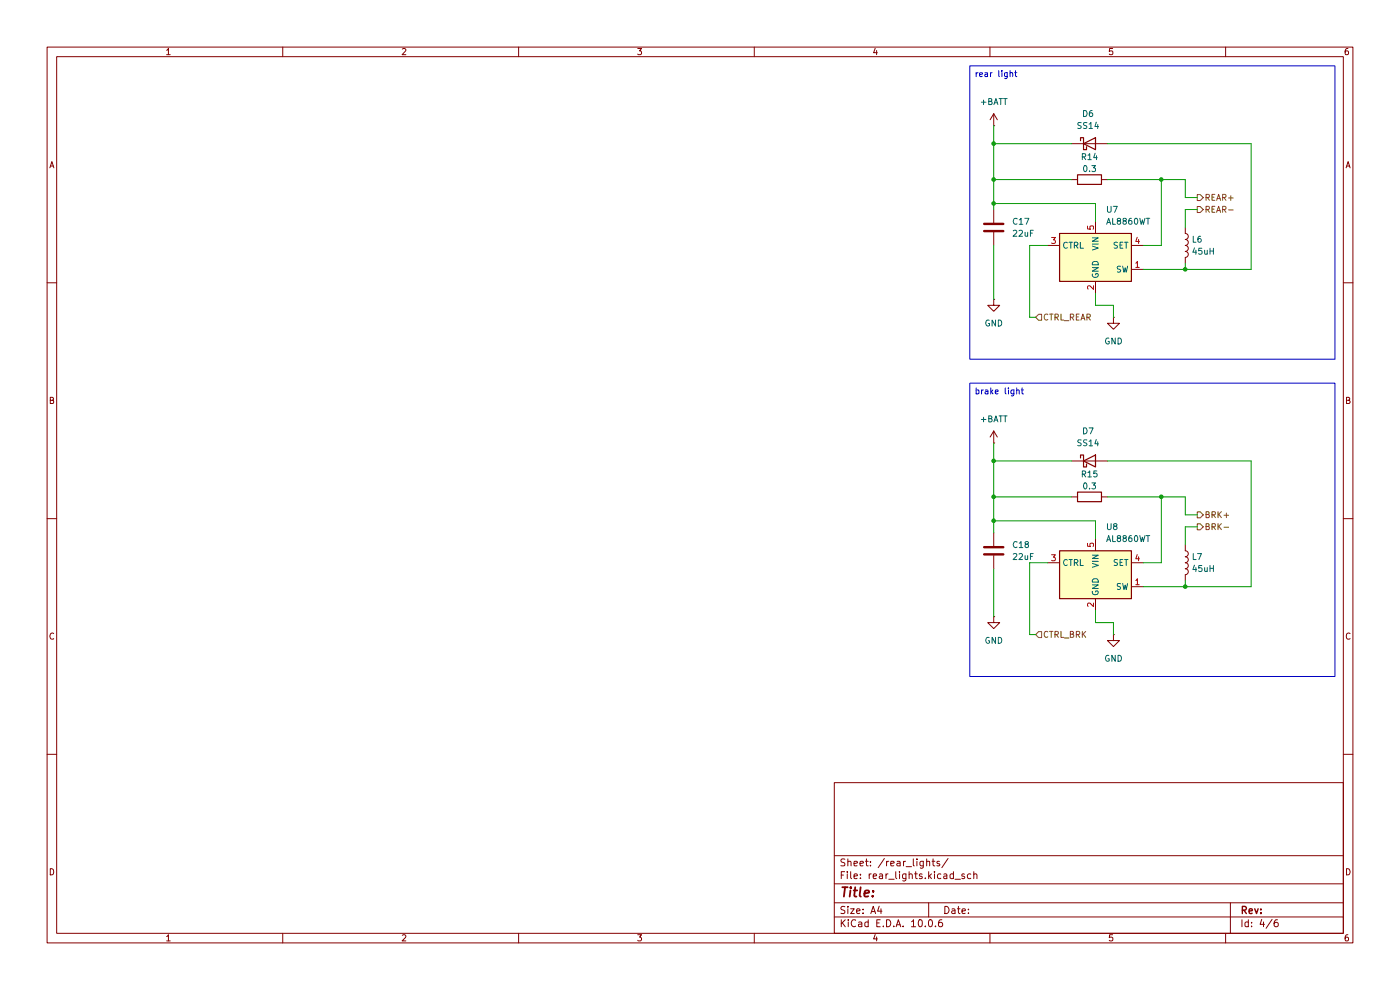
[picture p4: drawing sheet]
(kicad_sch
 (version 20260306)
 (generator "eeschema")
 (generator_version "10.0")
 (paper "A4")
 (lib_symbols
  (symbol "Device:C"
   (pin_numbers (hide yes))
   (pin_names
    (offset 0.254)) (exclude_from_sim no) (in_bom yes) (on_board yes)
   (in_pos_files yes)
   (duplicate_pin_numbers_are_jumpers no)
   (property "Reference" "C" (at 0.635 2.54 0) (show_name no) (do_not_autoplace no) (effects (font (size 1.27 1.27)) (justify left)))
   (property "Value" "C" (at 0.635 -2.54 0) (show_name no) (do_not_autoplace no) (effects (font (size 1.27 1.27)) (justify left)))
   (property "Footprint" "" (at 0.9652 -3.81 0) (show_name no) (do_not_autoplace no) (hide yes) (effects (font (size 1.27 1.27))))
   (property "Datasheet" "" (at 0 0 0) (show_name no) (do_not_autoplace no) (hide yes) (effects (font (size 1.27 1.27))))
   (property "Description" "Unpolarized capacitor" (at 0 0 0) (show_name no) (do_not_autoplace no) (hide yes) (effects (font (size 1.27 1.27))))
   (symbol "C_0_1"
    (polyline (pts (xy -2.032 0.762) (xy 2.032 0.762)) (stroke (width 0.508) (type default)) (fill (type none)))
    (polyline (pts (xy -2.032 -0.762) (xy 2.032 -0.762)) (stroke (width 0.508) (type default)) (fill (type none))))
   (symbol "C_1_1"
    (pin passive line (at 0 3.81 270) (length 2.794) (name "" (effects (font (size 1.27 1.27)))) (number "1" (effects (font (size 1.27 1.27)))))
    (pin passive line (at 0 -3.81 90) (length 2.794) (name "" (effects (font (size 1.27 1.27)))) (number "2" (effects (font (size 1.27 1.27))))))
   (embedded_fonts no))
  (symbol "Device:L"
   (pin_numbers (hide yes))
   (pin_names
    (offset 1.016) (hide yes)) (exclude_from_sim no) (in_bom yes) (on_board yes)
   (in_pos_files yes)
   (duplicate_pin_numbers_are_jumpers no)
   (property "Reference" "L" (at -1.27 0 90) (show_name no) (do_not_autoplace no) (effects (font (size 1.27 1.27))))
   (property "Value" "L" (at 1.905 0 90) (show_name no) (do_not_autoplace no) (effects (font (size 1.27 1.27))))
   (property "Footprint" "" (at 0 0 0) (show_name no) (do_not_autoplace no) (hide yes) (effects (font (size 1.27 1.27))))
   (property "Datasheet" "" (at 0 0 0) (show_name no) (do_not_autoplace no) (hide yes) (effects (font (size 1.27 1.27))))
   (property "Description" "Inductor" (at 0 0 0) (show_name no) (do_not_autoplace no) (hide yes) (effects (font (size 1.27 1.27))))
   (symbol "L_0_1"
    (arc (start 0 2.54) (mid 0.6323 1.905) (end 0 1.27) (stroke (width 0) (type default)) (fill (type none)))
    (arc (start 0 1.27) (mid 0.6323 0.635) (end 0 0) (stroke (width 0) (type default)) (fill (type none)))
    (arc (start 0 0) (mid 0.6323 -0.635) (end 0 -1.27) (stroke (width 0) (type default)) (fill (type none)))
    (arc (start 0 -1.27) (mid 0.6323 -1.905) (end 0 -2.54) (stroke (width 0) (type default)) (fill (type none))))
   (symbol "L_1_1"
    (pin passive line (at 0 3.81 270) (length 1.27) (name "1" (effects (font (size 1.27 1.27)))) (number "1" (effects (font (size 1.27 1.27)))))
    (pin passive line (at 0 -3.81 90) (length 1.27) (name "2" (effects (font (size 1.27 1.27)))) (number "2" (effects (font (size 1.27 1.27))))))
   (embedded_fonts no))
  (symbol "Device:R"
   (pin_numbers (hide yes))
   (pin_names
    (offset 0)) (exclude_from_sim no) (in_bom yes) (on_board yes)
   (in_pos_files yes)
   (duplicate_pin_numbers_are_jumpers no)
   (property "Reference" "R" (at 2.032 0 90) (show_name no) (do_not_autoplace no) (effects (font (size 1.27 1.27))))
   (property "Value" "R" (at 0 0 90) (show_name no) (do_not_autoplace no) (effects (font (size 1.27 1.27))))
   (property "Footprint" "" (at -1.778 0 90) (show_name no) (do_not_autoplace no) (hide yes) (effects (font (size 1.27 1.27))))
   (property "Datasheet" "" (at 0 0 0) (show_name no) (do_not_autoplace no) (hide yes) (effects (font (size 1.27 1.27))))
   (property "Description" "Resistor" (at 0 0 0) (show_name no) (do_not_autoplace no) (hide yes) (effects (font (size 1.27 1.27))))
   (symbol "R_0_1"
    (rectangle (start -1.016 -2.54) (end 1.016 2.54) (stroke (width 0.254) (type default)) (fill (type none))))
   (symbol "R_1_1"
    (pin passive line (at 0 3.81 270) (length 1.27) (name "" (effects (font (size 1.27 1.27)))) (number "1" (effects (font (size 1.27 1.27)))))
    (pin passive line (at 0 -3.81 90) (length 1.27) (name "" (effects (font (size 1.27 1.27)))) (number "2" (effects (font (size 1.27 1.27))))))
   (embedded_fonts no))
  (symbol "Diode:SS14"
   (pin_numbers (hide yes))
   (pin_names
    (offset 1.016) (hide yes)) (exclude_from_sim no) (in_bom yes) (on_board yes)
   (in_pos_files yes)
   (duplicate_pin_numbers_are_jumpers no)
   (property "Reference" "D" (at 0 2.54 0) (show_name no) (do_not_autoplace no) (effects (font (size 1.27 1.27))))
   (property "Value" "SS14" (at 0 -2.54 0) (show_name no) (do_not_autoplace no) (effects (font (size 1.27 1.27))))
   (property "Footprint" "Diode_SMD:D_SMA" (at 0 -4.445 0) (show_name no) (do_not_autoplace no) (hide yes) (effects (font (size 1.27 1.27))))
   (property "Datasheet" "https://www.vishay.com/docs/88746/ss12.pdf" (at 0 0 0) (show_name no) (do_not_autoplace no) (hide yes) (effects (font (size 1.27 1.27))))
   (property "Description" "40V 1A Schottky Diode, SMA" (at 0 0 0) (show_name no) (do_not_autoplace no) (hide yes) (effects (font (size 1.27 1.27))))
   (symbol "SS14_0_1"
    (polyline (pts (xy -1.905 0.635) (xy -1.905 1.27) (xy -1.27 1.27) (xy -1.27 -1.27) (xy -0.635 -1.27) (xy -0.635 -0.635)) (stroke (width 0.254) (type default)) (fill (type none)))
    (polyline (pts (xy 1.27 1.27) (xy 1.27 -1.27) (xy -1.27 0) (xy 1.27 1.27)) (stroke (width 0.254) (type default)) (fill (type none)))
    (polyline (pts (xy 1.27 0) (xy -1.27 0)) (stroke (width 0) (type default)) (fill (type none))))
   (symbol "SS14_1_1"
    (pin passive line (at -3.81 0 0) (length 2.54) (name "K" (effects (font (size 1.27 1.27)))) (number "1" (effects (font (size 1.27 1.27)))))
    (pin passive line (at 3.81 0 180) (length 2.54) (name "A" (effects (font (size 1.27 1.27)))) (number "2" (effects (font (size 1.27 1.27))))))
   (embedded_fonts no))
  (symbol "Driver_LED:AL8860WT" (exclude_from_sim no) (in_bom yes) (on_board yes)
   (in_pos_files yes)
   (duplicate_pin_numbers_are_jumpers no)
   (property "Reference" "U" (at -6.35 6.35 0) (show_name no) (do_not_autoplace no) (effects (font (size 1.27 1.27))))
   (property "Value" "AL8860WT" (at 7.62 6.35 0) (show_name no) (do_not_autoplace no) (effects (font (size 1.27 1.27))))
   (property "Footprint" "Package_TO_SOT_SMD:TSOT-23-5" (at 0 8.89 0) (show_name no) (do_not_autoplace no) (hide yes) (effects (font (size 1.27 1.27))))
   (property "Datasheet" "https://www.diodes.com/assets/Datasheets/AL8860.pdf" (at 0 0 0) (show_name no) (do_not_autoplace no) (hide yes) (effects (font (size 1.27 1.27))))
   (property "Description" "40V 1.5A Constant Current Buck LED Driver IC, TSOT-23-5" (at 0 0 0) (show_name no) (do_not_autoplace no) (hide yes) (effects (font (size 1.27 1.27))))
   (symbol "AL8860WT_0_1"
    (rectangle (start -7.62 5.08) (end 7.62 -5.08) (stroke (width 0.254) (type solid)) (fill (type background))))
   (symbol "AL8860WT_1_1"
    (pin open_collector line (at 10.16 -2.54 180) (length 2.54) (name "SW" (effects (font (size 1.27 1.27)))) (number "1" (effects (font (size 1.27 1.27)))))
    (pin power_in line (at 0 -7.62 90) (length 2.54) (name "GND" (effects (font (size 1.27 1.27)))) (number "2" (effects (font (size 1.27 1.27)))))
    (pin input line (at -10.16 2.54 0) (length 2.54) (name "CTRL" (effects (font (size 1.27 1.27)))) (number "3" (effects (font (size 1.27 1.27)))))
    (pin input line (at 10.16 2.54 180) (length 2.54) (name "SET" (effects (font (size 1.27 1.27)))) (number "4" (effects (font (size 1.27 1.27)))))
    (pin power_in line (at 0 7.62 270) (length 2.54) (name "VIN" (effects (font (size 1.27 1.27)))) (number "5" (effects (font (size 1.27 1.27))))))
   (embedded_fonts no))
  (symbol "power:+BATT"
   (power global)
   (pin_numbers (hide yes))
   (pin_names
    (offset 0) (hide yes)) (exclude_from_sim no) (in_bom yes) (on_board yes)
   (in_pos_files yes)
   (duplicate_pin_numbers_are_jumpers no)
   (property "Reference" "#PWR" (at 0 -3.81 0) (show_name no) (do_not_autoplace no) (hide yes) (effects (font (size 1.27 1.27))))
   (property "Value" "+BATT" (at 0 3.556 0) (show_name no) (do_not_autoplace no) (effects (font (size 1.27 1.27))))
   (property "Footprint" "" (at 0 0 0) (show_name no) (do_not_autoplace no) (hide yes) (effects (font (size 1.27 1.27))))
   (property "Datasheet" "" (at 0 0 0) (show_name no) (do_not_autoplace no) (hide yes) (effects (font (size 1.27 1.27))))
   (property "Description" "Power symbol creates a global label with name \"+BATT\"" (at 0 0 0) (show_name no) (do_not_autoplace no) (hide yes) (effects (font (size 1.27 1.27))))
   (symbol "+BATT_0_1"
    (polyline (pts (xy -0.762 1.27) (xy 0 2.54)) (stroke (width 0) (type default)) (fill (type none)))
    (polyline (pts (xy 0 2.54) (xy 0.762 1.27)) (stroke (width 0) (type default)) (fill (type none)))
    (polyline (pts (xy 0 0) (xy 0 2.54)) (stroke (width 0) (type default)) (fill (type none))))
   (symbol "+BATT_1_1"
    (pin power_in line (at 0 0 90) (length 0) (name "" (effects (font (size 1.27 1.27)))) (number "1" (effects (font (size 1.27 1.27))))))
   (embedded_fonts no))
  (symbol "power:GND"
   (power global)
   (pin_numbers (hide yes))
   (pin_names
    (offset 0) (hide yes)) (exclude_from_sim no) (in_bom yes) (on_board yes)
   (in_pos_files yes)
   (duplicate_pin_numbers_are_jumpers no)
   (property "Reference" "#PWR" (at 0 -6.35 0) (show_name no) (do_not_autoplace no) (hide yes) (effects (font (size 1.27 1.27))))
   (property "Value" "GND" (at 0 -3.81 0) (show_name no) (do_not_autoplace no) (effects (font (size 1.27 1.27))))
   (property "Footprint" "" (at 0 0 0) (show_name no) (do_not_autoplace no) (hide yes) (effects (font (size 1.27 1.27))))
   (property "Datasheet" "" (at 0 0 0) (show_name no) (do_not_autoplace no) (hide yes) (effects (font (size 1.27 1.27))))
   (property "Description" "Power symbol creates a global label with name \"GND\" , ground" (at 0 0 0) (show_name no) (do_not_autoplace no) (hide yes) (effects (font (size 1.27 1.27))))
   (symbol "GND_0_1"
    (polyline (pts (xy 0 0) (xy 0 -1.27) (xy 1.27 -1.27) (xy 0 -2.54) (xy -1.27 -1.27) (xy 0 -1.27)) (stroke (width 0) (type default)) (fill (type none))))
   (symbol "GND_1_1"
    (pin power_in line (at 0 0 270) (length 0) (name "" (effects (font (size 1.27 1.27)))) (number "1" (effects (font (size 1.27 1.27))))))
   (embedded_fonts no)))
 (text_box "rear light"
  (exclude_from_sim no)
  (at 205.74 13.97 0)
  (size 77.47 62.23)
  (margins 0.9525 0.9525 0.9525 0.9525)
  (stroke (width 0) (type solid))
  (fill (type none))
  (effects (font (size 1.27 1.27)) (justify left top)))
 (text_box "brake light"
  (exclude_from_sim no)
  (at 205.74 81.28 0)
  (size 77.47 62.23)
  (margins 0.9525 0.9525 0.9525 0.9525)
  (stroke (width 0) (type solid))
  (fill (type none))
  (effects (font (size 1.27 1.27)) (justify left top)))
 (junction
  (at 210.82 30.48)
  (diameter 0)
  (color 0 0 0 0))
 (junction
  (at 210.82 105.41)
  (diameter 0)
  (color 0 0 0 0))
 (junction
  (at 246.38 105.41)
  (diameter 0)
  (color 0 0 0 0))
 (junction
  (at 210.82 97.79)
  (diameter 0)
  (color 0 0 0 0))
 (junction
  (at 210.82 110.49)
  (diameter 0)
  (color 0 0 0 0))
 (junction
  (at 251.46 124.46)
  (diameter 0)
  (color 0 0 0 0))
 (junction
  (at 210.82 38.1)
  (diameter 0)
  (color 0 0 0 0))
 (junction
  (at 246.38 38.1)
  (diameter 0)
  (color 0 0 0 0))
 (junction
  (at 210.82 43.18)
  (diameter 0)
  (color 0 0 0 0))
 (junction
  (at 251.46 57.15)
  (diameter 0)
  (color 0 0 0 0))
 (wire
  (pts (xy 251.46 38.1) (xy 246.38 38.1))
  (stroke (width 0) (type default)))
 (wire
  (pts (xy 234.95 97.79) (xy 265.43 97.79))
  (stroke (width 0) (type default)))
 (wire
  (pts (xy 210.82 52.07) (xy 210.82 63.5))
  (stroke (width 0) (type default)))
 (wire
  (pts (xy 251.46 109.22) (xy 251.46 105.41))
  (stroke (width 0) (type default)))
 (wire
  (pts (xy 242.57 57.15) (xy 251.46 57.15))
  (stroke (width 0) (type default)))
 (wire
  (pts (xy 251.46 115.57) (xy 251.46 111.76))
  (stroke (width 0) (type default)))
 (wire
  (pts (xy 210.82 110.49) (xy 232.41 110.49))
  (stroke (width 0) (type default)))
 (wire
  (pts (xy 232.41 62.23) (xy 232.41 64.77))
  (stroke (width 0) (type default)))
 (wire
  (pts (xy 210.82 43.18) (xy 232.41 43.18))
  (stroke (width 0) (type default)))
 (wire
  (pts (xy 210.82 105.41) (xy 227.33 105.41))
  (stroke (width 0) (type default)))
 (wire
  (pts (xy 210.82 26.67) (xy 210.82 30.48))
  (stroke (width 0) (type default)))
 (wire
  (pts (xy 222.25 119.38) (xy 218.44 119.38))
  (stroke (width 0) (type default)))
 (wire
  (pts (xy 251.46 41.91) (xy 251.46 38.1))
  (stroke (width 0) (type default)))
 (wire
  (pts (xy 232.41 43.18) (xy 232.41 46.99))
  (stroke (width 0) (type default)))
 (wire
  (pts (xy 210.82 30.48) (xy 227.33 30.48))
  (stroke (width 0) (type default)))
 (wire
  (pts (xy 265.43 30.48) (xy 265.43 57.15))
  (stroke (width 0) (type default)))
 (wire
  (pts (xy 210.82 44.45) (xy 210.82 43.18))
  (stroke (width 0) (type default)))
 (wire
  (pts (xy 251.46 57.15) (xy 251.46 55.88))
  (stroke (width 0) (type default)))
 (wire
  (pts (xy 251.46 105.41) (xy 246.38 105.41))
  (stroke (width 0) (type default)))
 (wire
  (pts (xy 251.46 124.46) (xy 251.46 123.19))
  (stroke (width 0) (type default)))
 (wire
  (pts (xy 219.71 67.31) (xy 218.44 67.31))
  (stroke (width 0) (type default)))
 (wire
  (pts (xy 246.38 52.07) (xy 246.38 38.1))
  (stroke (width 0) (type default)))
 (wire
  (pts (xy 236.22 132.08) (xy 236.22 134.62))
  (stroke (width 0) (type default)))
 (wire
  (pts (xy 232.41 110.49) (xy 232.41 114.3))
  (stroke (width 0) (type default)))
 (wire
  (pts (xy 242.57 119.38) (xy 246.38 119.38))
  (stroke (width 0) (type default)))
 (wire
  (pts (xy 246.38 105.41) (xy 234.95 105.41))
  (stroke (width 0) (type default)))
 (wire
  (pts (xy 218.44 119.38) (xy 218.44 134.62))
  (stroke (width 0) (type default)))
 (wire
  (pts (xy 232.41 64.77) (xy 236.22 64.77))
  (stroke (width 0) (type default)))
 (wire
  (pts (xy 210.82 105.41) (xy 210.82 110.49))
  (stroke (width 0) (type default)))
 (wire
  (pts (xy 222.25 52.07) (xy 218.44 52.07))
  (stroke (width 0) (type default)))
 (wire
  (pts (xy 210.82 97.79) (xy 227.33 97.79))
  (stroke (width 0) (type default)))
 (wire
  (pts (xy 242.57 124.46) (xy 251.46 124.46))
  (stroke (width 0) (type default)))
 (wire
  (pts (xy 236.22 64.77) (xy 236.22 67.31))
  (stroke (width 0) (type default)))
 (wire
  (pts (xy 251.46 109.22) (xy 254 109.22))
  (stroke (width 0) (type default)))
 (wire
  (pts (xy 210.82 113.03) (xy 210.82 110.49))
  (stroke (width 0) (type default)))
 (wire
  (pts (xy 210.82 120.65) (xy 210.82 130.81))
  (stroke (width 0) (type default)))
 (wire
  (pts (xy 246.38 119.38) (xy 246.38 105.41))
  (stroke (width 0) (type default)))
 (wire
  (pts (xy 219.71 134.62) (xy 218.44 134.62))
  (stroke (width 0) (type default)))
 (wire
  (pts (xy 210.82 38.1) (xy 210.82 43.18))
  (stroke (width 0) (type default)))
 (wire
  (pts (xy 242.57 52.07) (xy 246.38 52.07))
  (stroke (width 0) (type default)))
 (wire
  (pts (xy 251.46 41.91) (xy 254 41.91))
  (stroke (width 0) (type default)))
 (wire
  (pts (xy 210.82 93.98) (xy 210.82 97.79))
  (stroke (width 0) (type default)))
 (wire
  (pts (xy 265.43 57.15) (xy 251.46 57.15))
  (stroke (width 0) (type default)))
 (wire
  (pts (xy 210.82 97.79) (xy 210.82 105.41))
  (stroke (width 0) (type default)))
 (wire
  (pts (xy 251.46 111.76) (xy 254 111.76))
  (stroke (width 0) (type default)))
 (wire
  (pts (xy 210.82 30.48) (xy 210.82 38.1))
  (stroke (width 0) (type default)))
 (wire
  (pts (xy 251.46 44.45) (xy 254 44.45))
  (stroke (width 0) (type default)))
 (wire
  (pts (xy 265.43 97.79) (xy 265.43 124.46))
  (stroke (width 0) (type default)))
 (wire
  (pts (xy 232.41 129.54) (xy 232.41 132.08))
  (stroke (width 0) (type default)))
 (wire
  (pts (xy 246.38 38.1) (xy 234.95 38.1))
  (stroke (width 0) (type default)))
 (wire
  (pts (xy 210.82 38.1) (xy 227.33 38.1))
  (stroke (width 0) (type default)))
 (wire
  (pts (xy 265.43 124.46) (xy 251.46 124.46))
  (stroke (width 0) (type default)))
 (wire
  (pts (xy 232.41 132.08) (xy 236.22 132.08))
  (stroke (width 0) (type default)))
 (wire
  (pts (xy 218.44 52.07) (xy 218.44 67.31))
  (stroke (width 0) (type default)))
 (wire
  (pts (xy 251.46 44.45) (xy 251.46 48.26))
  (stroke (width 0) (type default)))
 (wire
  (pts (xy 234.95 30.48) (xy 265.43 30.48))
  (stroke (width 0) (type default)))
 (hierarchical_label "REAR+"
  (shape output)
  (at 254 41.91 0)
  (effects (font (size 1.27 1.27)) (justify left)))
 (hierarchical_label "BRK+"
  (shape output)
  (at 254 109.22 0)
  (effects (font (size 1.27 1.27)) (justify left)))
 (hierarchical_label "CTRL_BRK"
  (shape input)
  (at 219.71 134.62 0)
  (effects (font (size 1.27 1.27)) (justify left)))
 (hierarchical_label "CTRL_REAR"
  (shape input)
  (at 219.71 67.31 0)
  (effects (font (size 1.27 1.27)) (justify left)))
 (hierarchical_label "BRK-"
  (shape output)
  (at 254 111.76 0)
  (effects (font (size 1.27 1.27)) (justify left)))
 (hierarchical_label "REAR-"
  (shape output)
  (at 254 44.45 0)
  (effects (font (size 1.27 1.27)) (justify left)))
 (symbol
  (lib_id "Device:R")
  (at 231.14 105.41 90)
  (unit 1)
  (body_style 1)
  (exclude_from_sim no)
  (in_bom no)
  (on_board yes)
  (in_pos_files yes)
  (dnp no)
  (property "Reference" "R15" (at 231.14 100.584 90) (show_name no) (do_not_autoplace no) (effects (font (size 1.27 1.27))))
  (property "Value" "0.3" (at 231.14 103.124 90) (show_name no) (do_not_autoplace no) (effects (font (size 1.27 1.27))))
  (property "Footprint" "Resistor_SMD:R_0603_1608Metric" (at 231.14 107.188 90) (hide yes) (show_name no) (do_not_autoplace no) (effects (font (size 1.27 1.27))))
  (property "Datasheet" "" (at 231.14 105.41 0) (hide yes) (show_name no) (do_not_autoplace no) (effects (font (size 1.27 1.27))))
  (property "Description" "Resistor" (at 231.14 105.41 0) (hide yes) (show_name no) (do_not_autoplace no) (effects (font (size 1.27 1.27))))
  (pin "2")
  (pin "1"))
 (symbol
  (lib_id "Device:R")
  (at 231.14 38.1 90)
  (unit 1)
  (body_style 1)
  (exclude_from_sim no)
  (in_bom no)
  (on_board yes)
  (in_pos_files yes)
  (dnp no)
  (property "Reference" "R14" (at 231.14 33.274 90) (show_name no) (do_not_autoplace no) (effects (font (size 1.27 1.27))))
  (property "Value" "0.3" (at 231.14 35.814 90) (show_name no) (do_not_autoplace no) (effects (font (size 1.27 1.27))))
  (property "Footprint" "Resistor_SMD:R_0603_1608Metric" (at 231.14 39.878 90) (hide yes) (show_name no) (do_not_autoplace no) (effects (font (size 1.27 1.27))))
  (property "Datasheet" "" (at 231.14 38.1 0) (hide yes) (show_name no) (do_not_autoplace no) (effects (font (size 1.27 1.27))))
  (property "Description" "Resistor" (at 231.14 38.1 0) (hide yes) (show_name no) (do_not_autoplace no) (effects (font (size 1.27 1.27))))
  (pin "2")
  (pin "1"))
 (symbol
  (lib_id "power:GND")
  (at 236.22 134.62 0)
  (unit 1)
  (body_style 1)
  (exclude_from_sim no)
  (in_bom yes)
  (on_board yes)
  (in_pos_files yes)
  (dnp no)
  (fields_autoplaced yes)
  (property "Reference" "#PWR039" (at 236.22 140.97 0) (hide yes) (show_name no) (do_not_autoplace no) (effects (font (size 1.27 1.27))))
  (property "Value" "GND" (at 236.22 139.7 0) (show_name no) (do_not_autoplace no) (effects (font (size 1.27 1.27))))
  (property "Footprint" "" (at 236.22 134.62 0) (hide yes) (show_name no) (do_not_autoplace no) (effects (font (size 1.27 1.27))))
  (property "Datasheet" "" (at 236.22 134.62 0) (hide yes) (show_name no) (do_not_autoplace no) (effects (font (size 1.27 1.27))))
  (property "Description" "Power symbol creates a global label with name \"GND\" , ground" (at 236.22 134.62 0) (hide yes) (show_name no) (do_not_autoplace no) (effects (font (size 1.27 1.27))))
  (pin "1"))
 (symbol
  (lib_id "Device:L")
  (at 251.46 119.38 0)
  (unit 1)
  (body_style 1)
  (exclude_from_sim no)
  (in_bom yes)
  (on_board yes)
  (in_pos_files yes)
  (dnp no)
  (fields_autoplaced yes)
  (property "Reference" "L7" (at 252.73 118.1099 0) (show_name no) (do_not_autoplace no) (effects (font (size 1.27 1.27)) (justify left)))
  (property "Value" "45uH" (at 252.73 120.6499 0) (show_name no) (do_not_autoplace no) (effects (font (size 1.27 1.27)) (justify left)))
  (property "Footprint" "Inductor_SMD:L_TDK_VLS6045EX_VLS6045AF" (at 251.46 119.38 0) (hide yes) (show_name no) (do_not_autoplace no) (effects (font (size 1.27 1.27))))
  (property "Datasheet" "" (at 251.46 119.38 0) (hide yes) (show_name no) (do_not_autoplace no) (effects (font (size 1.27 1.27))))
  (property "Description" "Inductor" (at 251.46 119.38 0) (hide yes) (show_name no) (do_not_autoplace no) (effects (font (size 1.27 1.27))))
  (property "MPN" "810-VLS6045EX-470M" (at 251.46 119.38 0) (hide yes) (show_name no) (do_not_autoplace no) (effects (font (size 1.27 1.27))))
  (pin "2")
  (pin "1"))
 (symbol
  (lib_id "Device:L")
  (at 251.46 52.07 0)
  (unit 1)
  (body_style 1)
  (exclude_from_sim no)
  (in_bom yes)
  (on_board yes)
  (in_pos_files yes)
  (dnp no)
  (fields_autoplaced yes)
  (property "Reference" "L6" (at 252.73 50.7999 0) (show_name no) (do_not_autoplace no) (effects (font (size 1.27 1.27)) (justify left)))
  (property "Value" "45uH" (at 252.73 53.3399 0) (show_name no) (do_not_autoplace no) (effects (font (size 1.27 1.27)) (justify left)))
  (property "Footprint" "Inductor_SMD:L_TDK_VLS6045EX_VLS6045AF" (at 251.46 52.07 0) (hide yes) (show_name no) (do_not_autoplace no) (effects (font (size 1.27 1.27))))
  (property "Datasheet" "" (at 251.46 52.07 0) (hide yes) (show_name no) (do_not_autoplace no) (effects (font (size 1.27 1.27))))
  (property "Description" "Inductor" (at 251.46 52.07 0) (hide yes) (show_name no) (do_not_autoplace no) (effects (font (size 1.27 1.27))))
  (property "MPN" "810-VLS6045EX-470M" (at 251.46 52.07 0) (hide yes) (show_name no) (do_not_autoplace no) (effects (font (size 1.27 1.27))))
  (pin "2")
  (pin "1"))
 (symbol
  (lib_id "power:+BATT")
  (at 210.82 26.67 0)
  (unit 1)
  (body_style 1)
  (exclude_from_sim no)
  (in_bom yes)
  (on_board yes)
  (in_pos_files yes)
  (dnp no)
  (fields_autoplaced yes)
  (property "Reference" "#PWR034" (at 210.82 30.48 0) (hide yes) (show_name no) (do_not_autoplace no) (effects (font (size 1.27 1.27))))
  (property "Value" "+BATT" (at 210.82 21.59 0) (show_name no) (do_not_autoplace no) (effects (font (size 1.27 1.27))))
  (property "Footprint" "" (at 210.82 26.67 0) (hide yes) (show_name no) (do_not_autoplace no) (effects (font (size 1.27 1.27))))
  (property "Datasheet" "" (at 210.82 26.67 0) (hide yes) (show_name no) (do_not_autoplace no) (effects (font (size 1.27 1.27))))
  (property "Description" "Power symbol creates a global label with name \"+BATT\"" (at 210.82 26.67 0) (hide yes) (show_name no) (do_not_autoplace no) (effects (font (size 1.27 1.27))))
  (pin "1"))
 (symbol
  (lib_id "Diode:SS14")
  (at 231.14 30.48 0)
  (unit 1)
  (body_style 1)
  (exclude_from_sim no)
  (in_bom yes)
  (on_board yes)
  (in_pos_files yes)
  (dnp no)
  (fields_autoplaced yes)
  (property "Reference" "D6" (at 230.8225 24.13 0) (show_name no) (do_not_autoplace no) (effects (font (size 1.27 1.27))))
  (property "Value" "SS14" (at 230.8225 26.67 0) (show_name no) (do_not_autoplace no) (effects (font (size 1.27 1.27))))
  (property "Footprint" "Diode_SMD:D_SMA" (at 231.14 34.925 0) (hide yes) (show_name no) (do_not_autoplace no) (effects (font (size 1.27 1.27))))
  (property "Datasheet" "https://www.vishay.com/docs/88746/ss12.pdf" (at 231.14 30.48 0) (hide yes) (show_name no) (do_not_autoplace no) (effects (font (size 1.27 1.27))))
  (property "Description" "40V 1A Schottky Diode, SMA" (at 231.14 30.48 0) (hide yes) (show_name no) (do_not_autoplace no) (effects (font (size 1.27 1.27))))
  (property "MPN" "SS14" (at 231.14 30.48 0) (hide yes) (show_name no) (do_not_autoplace no) (effects (font (size 1.27 1.27))))
  (pin "1")
  (pin "2"))
 (symbol
  (lib_id "power:GND")
  (at 210.82 130.81 0)
  (unit 1)
  (body_style 1)
  (exclude_from_sim no)
  (in_bom yes)
  (on_board yes)
  (in_pos_files yes)
  (dnp no)
  (fields_autoplaced yes)
  (property "Reference" "#PWR038" (at 210.82 137.16 0) (hide yes) (show_name no) (do_not_autoplace no) (effects (font (size 1.27 1.27))))
  (property "Value" "GND" (at 210.82 135.89 0) (show_name no) (do_not_autoplace no) (effects (font (size 1.27 1.27))))
  (property "Footprint" "" (at 210.82 130.81 0) (hide yes) (show_name no) (do_not_autoplace no) (effects (font (size 1.27 1.27))))
  (property "Datasheet" "" (at 210.82 130.81 0) (hide yes) (show_name no) (do_not_autoplace no) (effects (font (size 1.27 1.27))))
  (property "Description" "Power symbol creates a global label with name \"GND\" , ground" (at 210.82 130.81 0) (hide yes) (show_name no) (do_not_autoplace no) (effects (font (size 1.27 1.27))))
  (pin "1"))
 (symbol
  (lib_id "power:+BATT")
  (at 210.82 93.98 0)
  (unit 1)
  (body_style 1)
  (exclude_from_sim no)
  (in_bom yes)
  (on_board yes)
  (in_pos_files yes)
  (dnp no)
  (fields_autoplaced yes)
  (property "Reference" "#PWR037" (at 210.82 97.79 0) (hide yes) (show_name no) (do_not_autoplace no) (effects (font (size 1.27 1.27))))
  (property "Value" "+BATT" (at 210.82 88.9 0) (show_name no) (do_not_autoplace no) (effects (font (size 1.27 1.27))))
  (property "Footprint" "" (at 210.82 93.98 0) (hide yes) (show_name no) (do_not_autoplace no) (effects (font (size 1.27 1.27))))
  (property "Datasheet" "" (at 210.82 93.98 0) (hide yes) (show_name no) (do_not_autoplace no) (effects (font (size 1.27 1.27))))
  (property "Description" "Power symbol creates a global label with name \"+BATT\"" (at 210.82 93.98 0) (hide yes) (show_name no) (do_not_autoplace no) (effects (font (size 1.27 1.27))))
  (pin "1"))
 (symbol
  (lib_id "Driver_LED:AL8860WT")
  (at 232.41 121.92 0)
  (unit 1)
  (body_style 1)
  (exclude_from_sim no)
  (in_bom yes)
  (on_board yes)
  (in_pos_files yes)
  (dnp no)
  (fields_autoplaced yes)
  (property "Reference" "U8" (at 234.5533 111.76 0) (show_name no) (do_not_autoplace no) (effects (font (size 1.27 1.27)) (justify left)))
  (property "Value" "AL8860WT" (at 234.5533 114.3 0) (show_name no) (do_not_autoplace no) (effects (font (size 1.27 1.27)) (justify left)))
  (property "Footprint" "Package_TO_SOT_SMD:TSOT-23-5" (at 232.41 113.03 0) (hide yes) (show_name no) (do_not_autoplace no) (effects (font (size 1.27 1.27))))
  (property "Datasheet" "https://www.diodes.com/assets/Datasheets/AL8860.pdf" (at 232.41 121.92 0) (hide yes) (show_name no) (do_not_autoplace no) (effects (font (size 1.27 1.27))))
  (property "Description" "40V 1.5A Constant Current Buck LED Driver IC, TSOT-23-5" (at 232.41 121.92 0) (hide yes) (show_name no) (do_not_autoplace no) (effects (font (size 1.27 1.27))))
  (property "MPN" "AL8860WT-7" (at 232.41 121.92 0) (hide yes) (show_name no) (do_not_autoplace no) (effects (font (size 1.27 1.27))))
  (pin "2")
  (pin "3")
  (pin "1")
  (pin "4")
  (pin "5"))
 (symbol
  (lib_id "power:GND")
  (at 210.82 63.5 0)
  (unit 1)
  (body_style 1)
  (exclude_from_sim no)
  (in_bom yes)
  (on_board yes)
  (in_pos_files yes)
  (dnp no)
  (fields_autoplaced yes)
  (property "Reference" "#PWR035" (at 210.82 69.85 0) (hide yes) (show_name no) (do_not_autoplace no) (effects (font (size 1.27 1.27))))
  (property "Value" "GND" (at 210.82 68.58 0) (show_name no) (do_not_autoplace no) (effects (font (size 1.27 1.27))))
  (property "Footprint" "" (at 210.82 63.5 0) (hide yes) (show_name no) (do_not_autoplace no) (effects (font (size 1.27 1.27))))
  (property "Datasheet" "" (at 210.82 63.5 0) (hide yes) (show_name no) (do_not_autoplace no) (effects (font (size 1.27 1.27))))
  (property "Description" "Power symbol creates a global label with name \"GND\" , ground" (at 210.82 63.5 0) (hide yes) (show_name no) (do_not_autoplace no) (effects (font (size 1.27 1.27))))
  (pin "1"))
 (symbol
  (lib_id "Device:C")
  (at 210.82 48.26 0)
  (unit 1)
  (body_style 1)
  (exclude_from_sim no)
  (in_bom yes)
  (on_board yes)
  (in_pos_files yes)
  (dnp no)
  (fields_autoplaced yes)
  (property "Reference" "C17" (at 214.63 46.9899 0) (show_name no) (do_not_autoplace no) (effects (font (size 1.27 1.27)) (justify left)))
  (property "Value" "22uF" (at 214.63 49.5299 0) (show_name no) (do_not_autoplace no) (effects (font (size 1.27 1.27)) (justify left)))
  (property "Footprint" "Capacitor_SMD:C_0603_1608Metric" (at 211.7852 52.07 0) (hide yes) (show_name no) (do_not_autoplace no) (effects (font (size 1.27 1.27))))
  (property "Datasheet" "" (at 210.82 48.26 0) (hide yes) (show_name no) (do_not_autoplace no) (effects (font (size 1.27 1.27))))
  (property "Description" "Unpolarized capacitor" (at 210.82 48.26 0) (hide yes) (show_name no) (do_not_autoplace no) (effects (font (size 1.27 1.27))))
  (property "MPN" "CL10A226KQ8NRNE" (at 210.82 48.26 0) (hide yes) (show_name no) (do_not_autoplace no) (effects (font (size 1.27 1.27))))
  (pin "1")
  (pin "2"))
 (symbol
  (lib_id "power:GND")
  (at 236.22 67.31 0)
  (unit 1)
  (body_style 1)
  (exclude_from_sim no)
  (in_bom yes)
  (on_board yes)
  (in_pos_files yes)
  (dnp no)
  (fields_autoplaced yes)
  (property "Reference" "#PWR036" (at 236.22 73.66 0) (hide yes) (show_name no) (do_not_autoplace no) (effects (font (size 1.27 1.27))))
  (property "Value" "GND" (at 236.22 72.39 0) (show_name no) (do_not_autoplace no) (effects (font (size 1.27 1.27))))
  (property "Footprint" "" (at 236.22 67.31 0) (hide yes) (show_name no) (do_not_autoplace no) (effects (font (size 1.27 1.27))))
  (property "Datasheet" "" (at 236.22 67.31 0) (hide yes) (show_name no) (do_not_autoplace no) (effects (font (size 1.27 1.27))))
  (property "Description" "Power symbol creates a global label with name \"GND\" , ground" (at 236.22 67.31 0) (hide yes) (show_name no) (do_not_autoplace no) (effects (font (size 1.27 1.27))))
  (pin "1"))
 (symbol
  (lib_id "Device:C")
  (at 210.82 116.84 0)
  (unit 1)
  (body_style 1)
  (exclude_from_sim no)
  (in_bom yes)
  (on_board yes)
  (in_pos_files yes)
  (dnp no)
  (fields_autoplaced yes)
  (property "Reference" "C18" (at 214.63 115.5699 0) (show_name no) (do_not_autoplace no) (effects (font (size 1.27 1.27)) (justify left)))
  (property "Value" "22uF" (at 214.63 118.1099 0) (show_name no) (do_not_autoplace no) (effects (font (size 1.27 1.27)) (justify left)))
  (property "Footprint" "Capacitor_SMD:C_0603_1608Metric" (at 211.7852 120.65 0) (hide yes) (show_name no) (do_not_autoplace no) (effects (font (size 1.27 1.27))))
  (property "Datasheet" "" (at 210.82 116.84 0) (hide yes) (show_name no) (do_not_autoplace no) (effects (font (size 1.27 1.27))))
  (property "Description" "Unpolarized capacitor" (at 210.82 116.84 0) (hide yes) (show_name no) (do_not_autoplace no) (effects (font (size 1.27 1.27))))
  (property "MPN" "CL10A226KQ8NRNE" (at 210.82 116.84 0) (hide yes) (show_name no) (do_not_autoplace no) (effects (font (size 1.27 1.27))))
  (pin "1")
  (pin "2"))
 (symbol
  (lib_id "Driver_LED:AL8860WT")
  (at 232.41 54.61 0)
  (unit 1)
  (body_style 1)
  (exclude_from_sim no)
  (in_bom yes)
  (on_board yes)
  (in_pos_files yes)
  (dnp no)
  (fields_autoplaced yes)
  (property "Reference" "U7" (at 234.5533 44.45 0) (show_name no) (do_not_autoplace no) (effects (font (size 1.27 1.27)) (justify left)))
  (property "Value" "AL8860WT" (at 234.5533 46.99 0) (show_name no) (do_not_autoplace no) (effects (font (size 1.27 1.27)) (justify left)))
  (property "Footprint" "Package_TO_SOT_SMD:TSOT-23-5" (at 232.41 45.72 0) (hide yes) (show_name no) (do_not_autoplace no) (effects (font (size 1.27 1.27))))
  (property "Datasheet" "https://www.diodes.com/assets/Datasheets/AL8860.pdf" (at 232.41 54.61 0) (hide yes) (show_name no) (do_not_autoplace no) (effects (font (size 1.27 1.27))))
  (property "Description" "40V 1.5A Constant Current Buck LED Driver IC, TSOT-23-5" (at 232.41 54.61 0) (hide yes) (show_name no) (do_not_autoplace no) (effects (font (size 1.27 1.27))))
  (property "MPN" "AL8860WT-7" (at 232.41 54.61 0) (hide yes) (show_name no) (do_not_autoplace no) (effects (font (size 1.27 1.27))))
  (pin "2")
  (pin "3")
  (pin "1")
  (pin "4")
  (pin "5"))
 (symbol
  (lib_id "Diode:SS14")
  (at 231.14 97.79 0)
  (unit 1)
  (body_style 1)
  (exclude_from_sim no)
  (in_bom yes)
  (on_board yes)
  (in_pos_files yes)
  (dnp no)
  (fields_autoplaced yes)
  (property "Reference" "D7" (at 230.8225 91.44 0) (show_name no) (do_not_autoplace no) (effects (font (size 1.27 1.27))))
  (property "Value" "SS14" (at 230.8225 93.98 0) (show_name no) (do_not_autoplace no) (effects (font (size 1.27 1.27))))
  (property "Footprint" "Diode_SMD:D_SMA" (at 231.14 102.235 0) (hide yes) (show_name no) (do_not_autoplace no) (effects (font (size 1.27 1.27))))
  (property "Datasheet" "https://www.vishay.com/docs/88746/ss12.pdf" (at 231.14 97.79 0) (hide yes) (show_name no) (do_not_autoplace no) (effects (font (size 1.27 1.27))))
  (property "Description" "40V 1A Schottky Diode, SMA" (at 231.14 97.79 0) (hide yes) (show_name no) (do_not_autoplace no) (effects (font (size 1.27 1.27))))
  (property "MPN" "SS14" (at 231.14 97.79 0) (hide yes) (show_name no) (do_not_autoplace no) (effects (font (size 1.27 1.27))))
  (pin "1")
  (pin "2")))
